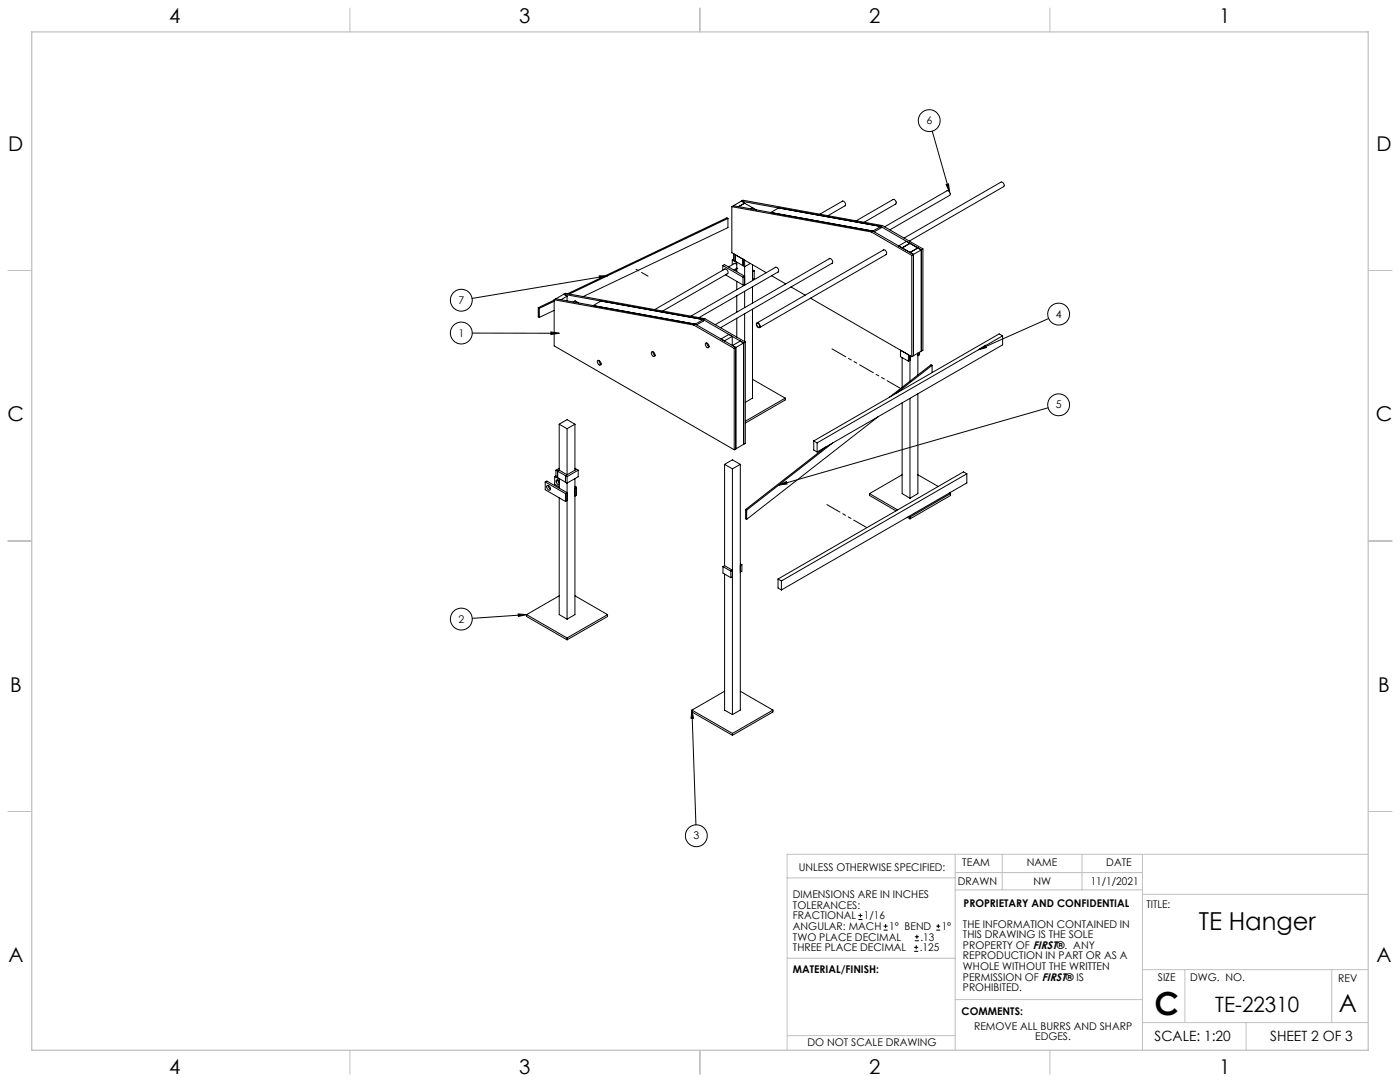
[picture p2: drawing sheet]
<svg xmlns="http://www.w3.org/2000/svg" width="559mm" height="432mm" viewBox="0 0 559 432" stroke-linecap="round" stroke-linejoin="round" font-family="sans-serif">
<g fill="none" stroke="#c0c0c0" stroke-width=".4">
<path d="M139.7 3.2v9.5M279.4 3.2v9.5M419.1 3.2v9.5M3.1 107.9h9.6M546.1 107.9h9.5M3.1 215.9h9.6M546.1 215.9h9.5M3.1 323.8h9.6M546.1 323.8h9.5M314.2 350.3h67M381.2 340.9v78.2M381.2 355.1h74.8"/>
<path d="M381.2 348.2h74.8M400 340.9v14.2M431.9 340.9v14.2M456 340.9v78.2M456 356.9h90.1M546.1 340.9h-231.9v78.2M314.2 382.4h67.2M381.2 398.9h74.8M456 387h90.1M472.9 387v21.1M531.6 387v21.1M139.7 419.1v9.6"/>
<path d="M279.4 419.1v9.6M314.2 413.3h67M419.1 419.1v9.6M456 408.1h90.1M497.4 408.1v11"/>
</g>
<path d="M12.7 12.7h533.4v406.4h-533.4z" fill="none" stroke="#c0c0c0" stroke-width=".5"/>
<g fill="none" stroke="#000" stroke-width=".4">
<path d="M372.1 52.4l6.9 24.3M377.6 73.7l1-.3 .4 3.3zM290.5 87.2l-63.3 30.1M290.5 87.2v3.6l-57.7 27.6M290.5 87.2l-.4-.3-63.5 30.3M292.1 82.5v18.4l13.8 7.9M292.1 82.5l55.7 10.1M292.7 82.1l55.7 10.1M292.7 82.1l-.6 .4M295.9 80.3l1.3 .8M295.9 80.3l-3.2 1.8M295.9 80.3l55.6 10.1"/>
<path d="M295.9 80.3l.6-.4 55.7 10.1M297.2 81.1h.1M297.2 81.1l3.2 1.8M297.2 81.1l-2.4 1.4 2.4-1.4M300.4 82.9h.1M300.4 82.9l-.8 .4 .8-.4 1.4 .8M301.8 83.7h-.1M301.8 83.7h.1M307.6 84.8l3.2-1.8 40.7 7.4M327.2 85.5l9-5.2a1.22 1.22 0 0 1 1.1 1.8l-6.9 4M341.7 88.1l14.7-8.5a1.2 1.2 0 0 1 1.1 1.8l-12.6 7.3M347.8 92.6l16.1 9.3"/>
<path d="M348.4 92.2l-.6 .4M348.4 92.2l16.2 9.3M351.5 90.4l-3.1 1.8M351.5 90.4l.2 .5-2.7 1.6M351.5 90.4l16.2 9.3M352.2 90l-.7 .4M352.2 90l16.2 9.3M352.5 99.8a1.13 1.13 0 0 1 1.2 .5 1.13 1.13 0 0 1-.1 1.3M352.7 99.7l-50.6 29.2M353.1 90.5l24.9-14.4a1.22 1.22 0 0 1 1.1 1.9l-23.9 13.7M360.9 95l38.7-22.3a1.2 1.2 0 0 1 1 1.8l-37.6 21.7M361.8 96.3l-3.1 1.8 1.3 .8 3.2-1.8"/>
<path d="M363.2 97.1v.1M363.2 97.1l3.2 1.9M363.2 97.1l-3.1 1.9 3.1 1.8M366.4 99l-3.2 1.8M366.4 99l1.3 .7M367.7 99.7l-3.1 1.8M367.7 99.7v40.5M368.4 99.3l-.7 .4M368.4 99.3v40.5l-.7 .4M221.2 119.8l-6.4 3M221.2 119.6v18.4l71.9 41.5M221.2 119.6l55.7 10.1"/>
<path d="M221.9 119.2l55.6 10.2M221.9 119.2l-.7 .4M225 117.4l55.7 10.1M225 117.4l1.3 .8M225 117.4l-3.1 1.8M225 117.4l.6-.3 55.7 10.1M226.3 118.2v1.9M226.3 118.2l-2.4 1.4M239.1 110.1h3.4l-3.2 1zM242.5 110.1l-54.1 9M288.5 106l.6-.4 8.1 4.6-.6 .4M288.5 106l8.1 4.6"/>
<path d="M288.5 106v1.8M289.2 107.5a1.1 1.1 0 0 1 1.2 .5 1.1 1.1 0 0 1-.1 1.3M289.4 107.3l-28.1 16.2M289.6 109.7l7 4M290.5 109.1l-26 15M292.3 103.8l1.8 1M292.3 103.8v1.9M292.8 103.5l-.5 .3M293 105.3l.5-.1 .6 .5M293.2 105.1l-2.4 1.4M293.3 107.5l.8 .4M293.4 101.6l-.6-.3v2.6l.6 .3"/>
<path d="M293.4 101.6v2.6M293.4 101.6l3.2 1.9M293.4 104.2l3.2 1.8M294.1 107.1h.1M294.1 107.1l-1.2 .6M294.1 104.6v3.8M294.1 112.3v3.3M294.1 118v6.6M296.6 103.5l.6 .3v10M296.6 103.5v2.5M296.6 110.6v3.1M297.2 116.2v6.6"/>
<path d="M297.2 113.3l-.6 .4M299.5 105.1l-2.3 1.3-.6-.4M300.4 105.7v6.3M300.4 114.4v6.5M300.4 107.7l.6 .4M301 108.1l-.6 .3M301 108.1v3.1l-.6 .3M308 110l5.6 3.3M309.4 106.8a1.13 1.13 0 0 1 1.2 .5 1.13 1.13 0 0 1-.1 1.3M309.6 106.6l-33.8 19.6M310.7 108.5l-31.7 18.3M315.7 114.5l5.7 3.3"/>
<path d="M323.5 119l40.4 23.3M331 103.3a1.1 1.1 0 0 1 1.1 .5 1.1 1.1 0 0 1-.1 1.3M331.2 103.2l-45.7 26.4M332.2 105l-44.6 25.8M353.8 101.5l-50.6 29.2M363.2 100.8l1.4 .7M363.9 101.9v40.4M364.6 101.5v40.5M364.6 101.5l-.7 .4M188.5 132.9l34.7 .1M214.8 122.8l.5 .2M214.8 122.8v3.6l.5 .3"/>
<path d="M215.3 123v3.7M219.9 132.5l3.3 .5-3.3 .5zM221.2 120.2l-5.9 2.8M221.2 123.9l-5.9 2.8M228.8 120.5l.8-.4 1.3 .7M230.9 120.8l-.1 .1M230.9 120.8v.1M239.9 120.1l-3.2 1.9M276.9 129.7l16.2 9.4M277.5 129.4l16.2 9.3M277.5 129.4l-.6 .3M280.7 127.5l-3.2 1.9"/>
<path d="M280.7 127.5l.1 .6-2.7 1.5M280.7 127.5l16.1 9.4M281.3 127.2l-.6 .3M281.3 127.2l16.2 9.3M281.6 137a1.02 1.02 0 0 1 1.2 .5 1.02 1.02 0 0 1-.3 1.3 1.57 1.57 0 0 1-.9-1.8zM282.2 136.9l.1 .8 .7 .7M289.1 136.1l3.2-1.9v3.7M290.9 133.5l-3.1 1.8M293.1 139.1v40.4M293.7 138.7v40.4M293.7 138.7l-.6 .4M294.1 127v7.5"/>
<path d="M295.5 136.1l-3.2 1.8M296.8 136.9l-3.1 1.8M296.8 136.9v40.4M297.2 125.2v11.1M297.5 136.5l-.7 .4M297.5 136.5v40.5l-.7 .3M300.4 123.4v35.5l-2.9 1.6M302 128.9a1.11 1.11 0 0 1 1.2 .6 1.11 1.11 0 0 1-.2 1.3 1.32 1.32 0 0 1-1-1.9zM302.1 129.1a.83 .83 0 0 1 1 .5 .83 .83 0 0 1-.3 1 1.18 1.18 0 0 1-.7-1.5zM359.4 139.8l3.2 1.8v2.5l-3.2-1.8zM390.5 139.6l2.8-1.8 .4 .9zM400.2 134l-74.1 42.7"/>
<path d="M400.2 134l-1.4-.8-74 42.8M400.2 134v3.6l-74.1 42.8M418.6 127.1l-28.1 12.5M238.5 143.9a1.07 1.07 0 0 1 1.2 .6 1.07 1.07 0 0 1-.2 1.2l-.3-.1a1.35 1.35 0 0 1-.7-1.7zM239.1 143.8l.3 1.1 .5 .4M260.1 140.4a1.07 1.07 0 0 1 1.2 .6 1.07 1.07 0 0 1-.3 1.3 1.41 1.41 0 0 1-.9-1.9zM260.6 140.4l.2 .9 .7 .6M300.4 151.4l13 7.5M313.4 158.9l-15.9 9.2M313.4 158.9v.7l-15.9 9.2M360.1 142.7v11.9M363.2 142v10.1"/>
<path d="M363.2 159v39.8M363.2 143.8l-.6 .3M364.6 142l-.7 .3M366.4 140.9v8.7M366.4 157.2v39.8l-3.2 1.8M367 140.5v1.1l-.6 .4M367.7 140.2l-3.1 1.8M372 145.8l-14.2 11.1M372 145.8v2.9M372 145.8l-.4-.2-16.6 12.9M223.2 169.3v18.3M223.2 169.3l3.1 1.8"/>
<path d="M223.2 169.3l3.1-1.8 3.2 1.8M226.3 171.1v18.4M229.5 169.3v18.3M229.5 169.3l-3.2 1.8M293.7 179.1l-.6 .4M296.8 177.3l-3.1 1.8M324.8 176l1.3 .7M324.8 176v3.6l1.3 .8M326.1 176.7v3.7M329.6 178.4l-32 24.9M332.4 176.8l-34.4 26.8M350.5 166.3l-52.5 41"/>
<path d="M360.1 160.8v36.2l3.1 1.8M418.4 162.7l-107.5 30.9M217.6 192.3l.7-.3 8 4.6-.6 .4M217.6 192.3l8.1 4.7M217.6 192.3v3.1l8.1 4.7M218.3 193.9a1.03 1.03 0 0 1 1.2 .5 1.03 1.03 0 0 1-.3 1.3l-.1-.1a1.49 1.49 0 0 1-.8-1.7zM218.9 193.7l.1 .8 .7 .7M221.4 190.1l1.8 1.1M221.4 190.1v3.2l1.8 1M221.9 187.6l.7 .4M221.9 187.6v2.7l.7 .3M221.9 189.9l-.5 .2"/>
<path d="M222.6 188v2.6M222.6 188l3.1 1.8M222.6 190.6l3.1 1.8M222.6 191.6l.6 1.2M223.2 192.1a.69 .69 0 0 0-1.1-.5 .69 .69 0 0 0 .1 1.2l1 .7M223.2 187.6l-.6 .4M223.2 186.9l-1.3 .7M223.2 187.6l3.1 1.9M223.2 191v3.8M223.2 198.7v46.6l3.1 1.8M225.7 189.8v2.6M225.7 197v3.1"/>
<path d="M225.7 189.8l.6 .4M226.3 190.2v56.9M226.3 189.5l-.6 .3M226.3 199.7l-.6 .4M229.5 186.9l.6 .4M229.5 191v54.3l-3.2 1.8M229.5 194.1l.6 .4M230.1 187.3l-4.4 2.5M230.1 187.3l.7 .3M230.1 194.5l-.6 .3M230.1 194.5v3.1l-.6 .3M230.8 187.6v2.7l-4.5 2.5-.6-.4"/>
<path d="M230.8 187.6l-4.5 2.6M289.2 185.3l3.1 1.8M289.2 185.3l3.1-1.8 3.2 1.8M289.2 185.3v40.4M292.3 187.1v98.1M295.5 185.3l-3.2 1.8M295.5 185.3v98.1l-3.2 1.8M310.9 193.6l3-1.4 .2 .9zM347.1 197l11.2 6.5M347.1 197v.7l10.5 6.2M360.1 189.5l-13 7.5M366.4 189.5l8.1 4.6"/>
<path d="M379 196.7l.4 .3M379.4 197l-16.2 9.3M379.4 197v.7l-16.2 9.4M385.9 189.1l-74 42.7M385.9 189.1l-1.3-.8-74 42.8M385.9 189.1v3.6l-74 42.7M297.6 203.3v3.7l.4 .3M297.6 203.3l.4 .3M298 203.6v3.7M362.1 206.4l1.1 .7M362.8 206.1l.4 .2M363.2 206.3v.8"/>
<path d="M223.2 237.8l-13 7.5M229.5 237.8l13 7.5M288.6 226.1l3.1 1.8M288.6 226.1v2.6l3.1 1.8M289.2 229.1v54.3l3.1 1.8M289.2 225.7l3.1 1.9-.6 .3M289.2 225.7l-.6 .4M291.7 227.9v2.6M292.3 230.2l-.6 .3M295.5 225l.6 .4M296.1 225.4l-.6 .3M296.1 225.4v2.6l-.6 .4"/>
<path d="M310.6 231.1l1.3 .7M310.6 231.1v3.6l1.3 .7M311.9 231.8v3.6M206.8 245l3.4 .3-3.3 .7zM210.2 245.3l16.1 9.3M210.2 245.3v.7l16.1 9.3M210.2 245.3l-21.7 1.5M226.3 254.6v.7M242.5 245.3l-16.2 9.3M242.5 245.3v.7l-16.2 9.3M289.2 275.9l-13 7.5M295.5 275.9l13 7.5"/>
<path d="M276.2 283.4l.6 3.3h-1zM276.2 283.4l16.1 9.3M276.2 283.4v.7l16.1 9.3M276.2 283.4l1.6 45.8M292.3 292.7v.7M308.5 283.4l-16.2 9.3M308.5 283.4v.7l-16.2 9.3M342.6 367h1.6M342.6 365.4h1.6M343.4 364.6v1.5M352.7 371.2h1.6M352.7 369.6h1.6"/>
<path d="M353.5 368.8v1.6M364.9 379.7h1.6M364.9 378.1h1.6M365.2 375.4h1.6M365.2 373.8h1.6M365.7 377.3v1.5M366 373v1.6M373.7 371.2h1.6M373.7 369.6h1.6M374.5 368.8v1.6"/>
<circle cx="370.9" cy="48.1" r="4.4"/>
<circle cx="184.1" cy="119.8" r="4.4"/>
<circle cx="184.1" cy="132.9" r="4.4"/>
<circle cx="422.5" cy="125.4" r="4.4"/>
<circle cx="422.6" cy="161.6" r="4.4"/>
<circle cx="184.1" cy="247.1" r="4.4"/>
<circle cx="277.9" cy="333.5" r="4.4"/>
</g>
<path d="M377.6 73.7l1-.3 .4 3.3zM276.2 283.4l.6 3.3h-1zM206.8 245l3.4 .3-3.3 .7zM219.9 132.5l3.3 .5-3.3 .5zM239.1 110.1h3.4l-3.2 1zM390.5 139.6l2.8-1.8 .4 .9zM310.9 193.6l3-1.4 .2 .9z" fill="#000"/>
<path d="M258.7 110.2l-5.8-3.3" fill="none" stroke="#000" stroke-width=".4" stroke-dasharray="6.3 1.3 1.3 1.3 1.3 1.3" stroke-dashoffset="3.3"/>
<path d="M330.1 201.4l15.9 9.2" fill="none" stroke="#000" stroke-width=".4" stroke-dasharray="6.3 1.3 1.3 1.3 1.3 1.3" stroke-dashoffset=".3"/>
<path d="M331.4 138.8l28.9 16.7" fill="none" stroke="#000" stroke-width=".4" stroke-dasharray="6.3 1.3 1.3 1.3 1.3 1.3" stroke-dashoffset="-.8"/>
<text font-size="12.7" x="460.9" y="405.2">C</text>
<g font-size="9.9">
<text x="478.5" y="371.2">TE Hanger</text>
<text x="534.3" y="404">A</text>
</g>
<text font-size="8.5" x="485.1" y="404">TE-22310</text>
<g font-size="8.1">
<text x="67.6" y="9.3">4</text>
<text x="207.3" y="9.3">3</text>
<text x="347" y="9.3">2</text>
<text x="486.7" y="9.3">1</text>
<text x="3.3" y="60.1">D</text>
<text x="549.4" y="60.1">D</text>
<text x="3" y="168">C</text>
<text x="549.1" y="168">C</text>
<text x="4" y="276">B</text>
<text x="550.1" y="276">B</text>
<text x="3.3" y="383.9">A</text>
<text x="549.4" y="383.9">A</text>
<text x="67.6" y="428.4">4</text>
<text x="207.3" y="428.4">3</text>
<text x="347" y="428.4">2</text>
<text x="486.7" y="428.4">1</text>
</g>
<g font-size="5.6">
<text x="460.9" y="415.2">SCALE: 1:20</text>
<text x="507" y="415.2">SHEET 2 OF 3</text>
</g>
<g font-size="4.2">
<text x="369.7" y="49.6">6</text>
<text x="183" y="121.2">7</text>
<text x="421.4" y="126.8">4</text>
<text x="183" y="134.3">1</text>
<text x="421.4" y="163">5</text>
<text x="183" y="248.5">2</text>
<text x="276.8" y="335">3</text>
<text x="318.8" y="347.7">UNLESS OTHERWISE SPECIFIED:</text>
<text x="384.1" y="345.5">TEAM</text>
<text x="409.9" y="345.7">NAME</text>
<text x="441.6" y="345.7">DATE</text>
<text x="382.3" y="353.3">DRAWN</text>
<text x="412.5" y="353.3">NW</text>
<text x="435.3" y="353.3">11/1/2021</text>
<text x="316.5" y="358.5">DIMENSIONS ARE IN INCHES</text>
<text x="316.5" y="362.7">TOLERANCES:</text>
<text x="384.6" y="361.9">PROPRIETARY AND CONFIDENTIAL</text>
<text x="457.6" y="362.3">TITLE:</text>
<text x="316.5" y="371.2">ANGULAR: MACH</text>
<text x="316.5" y="366.9">FRACTIONAL</text>
<text x="344.8" y="366.9">1/16</text>
<text x="354.9" y="371.2">1° BEND</text>
<text x="375.9" y="371.2">1°</text>
<text x="384.4" y="370.2">THE INFORMATION CONTAINED IN</text>
<text x="316.5" y="375.4">TWO PLACE DECIMAL</text>
<text x="367.4" y="375.4">.13</text>
<text x="384.4" y="374.4">THIS DRAWING IS THE SOLE</text>
<text x="316.5" y="379.6">THREE PLACE DECIMAL</text>
<text x="367.1" y="379.6">.125</text>
<text x="384.4" y="378.6">PROPERTY OF FIRST®. ANY</text>
<text x="384.4" y="382.9">REPRODUCTION IN PART OR AS A</text>
<text x="316.5" y="388.4">MATERIAL/FINISH:</text>
<text x="384.4" y="387.1">WHOLE WITHOUT THE WRITTEN</text>
<text x="384.4" y="391.3">PERMISSION OF FIRST® IS</text>
<text x="384.4" y="395.6">PROHIBITED.</text>
<text x="462.2" y="391.3">SIZE</text>
<text x="475.1" y="391.3">DWG. NO.</text>
<text x="534.1" y="391.8">REV</text>
<text x="383.8" y="405.1">COMMENTS:</text>
<text x="388.8" y="410.9">REMOVE ALL BURRS AND SHARP</text>
<text x="322.3" y="417.6">DO NOT SCALE DRAWING</text>
<text x="413.2" y="415.2">EDGES.</text>
</g>
</svg>
